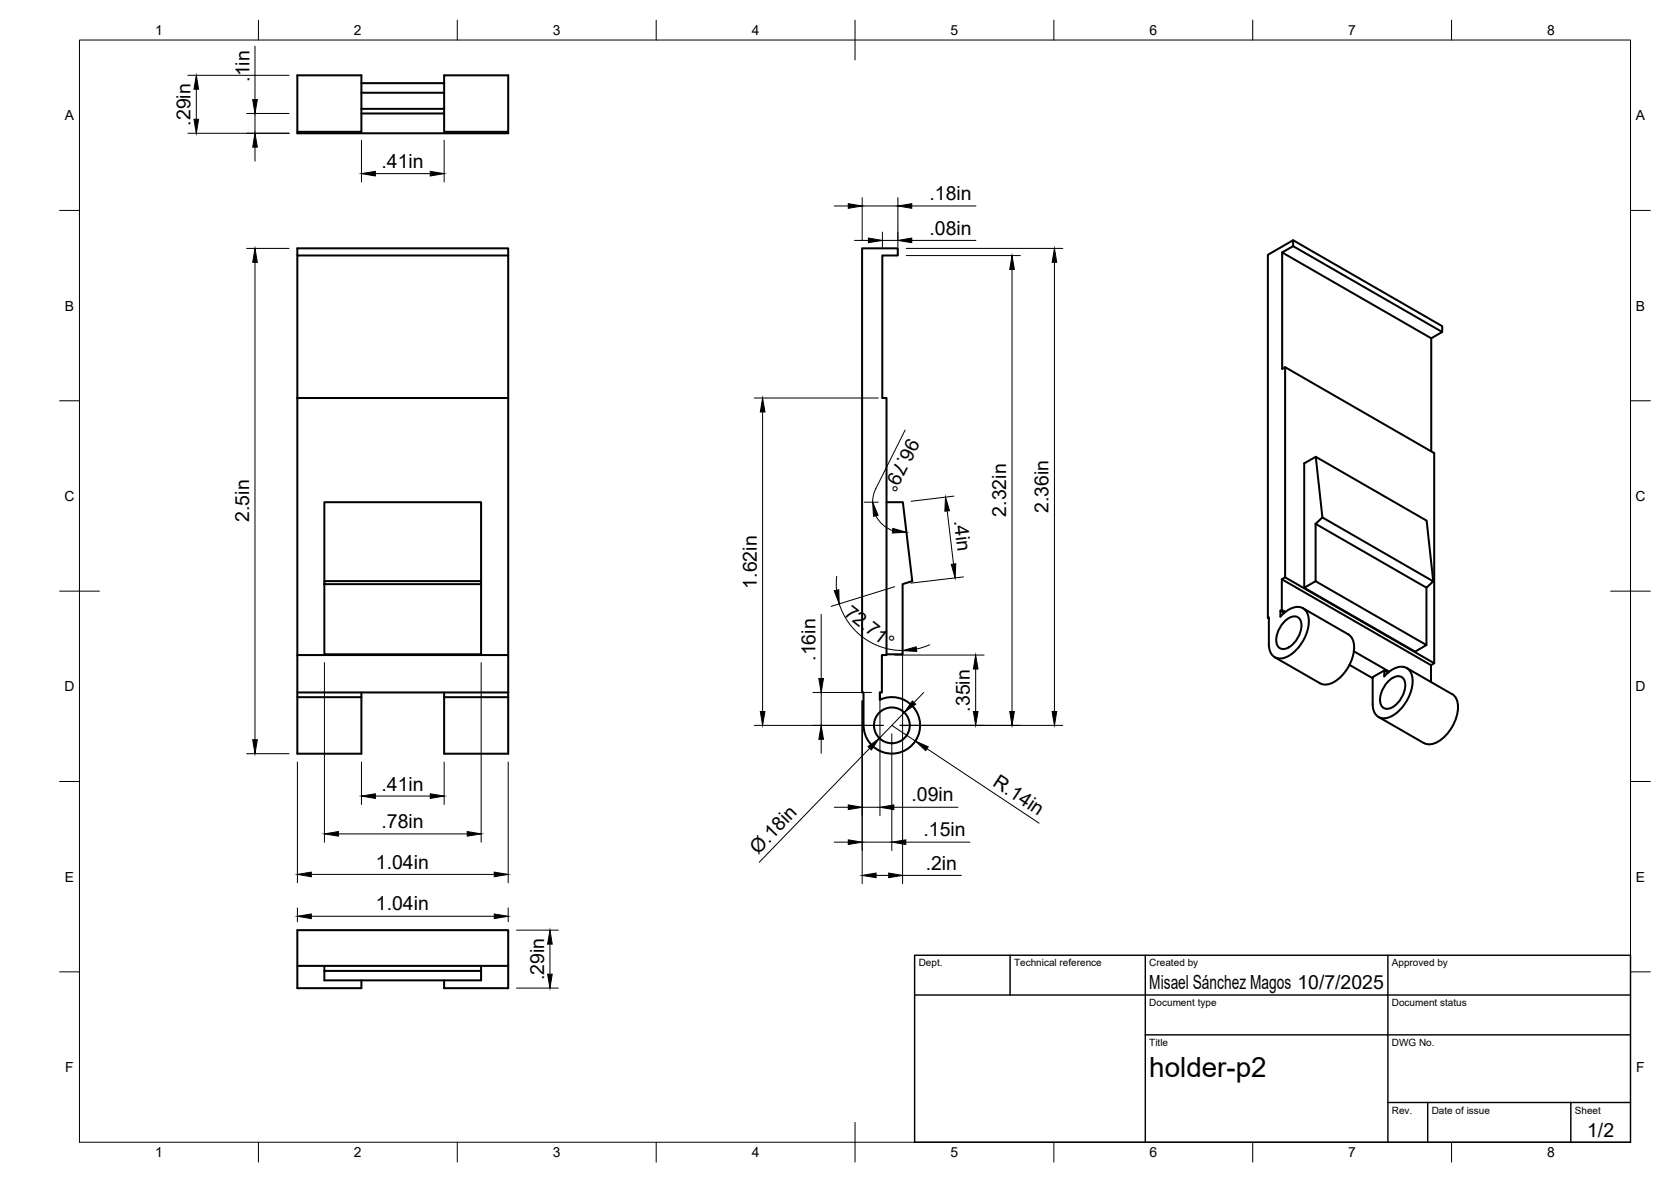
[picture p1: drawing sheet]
<svg xmlns="http://www.w3.org/2000/svg" width="420mm" height="297mm" viewBox="0 0 420 297" stroke-linecap="round" stroke-linejoin="round" font-family="sans-serif">
<!-- layer: Visible -->
<g fill="none" stroke="#000" stroke-width=".51">
<path d="M111.7 18.9h16.1v14.2h-16.1zM74.8 33.1h16.1v-14.2h-16.1v14.6h53v-.4M90.9 28.5h20.8M90.9 27.4h20.8M90.9 20.9h20.8M90.9 23.3h20.8M74.8 64.2v-1.8h53v1.8M127.8 64.2h-53v35.8M127.8 64.2v109.8M322.4 63.4l2.7-1.5 37.5 21.5-2.7 1.6zM325.1 61.9v-1.5l-6.3 3.6v91.3l.2-.2v6.8a3.1 3.1 0 0 0 1.5 3.3 3.1 3.1 0 0 0 3.6-.4 10.5 10.5 0 0 0 4.8-10.2 2.79 2.79 0 0 0-4.1-1.7 8.1 8.1 0 0 0-2.9 2.1v-1.5l.4-.2v-7.7l.8-.5v-52.8l-.7 .4v-29.3M325.1 60.4l37.5 21.6v1.4"/>
<path d="M323.1 92.3l37.5 21.6v52.8l-.8 .5v4.2M359.9 85v28.4M74.8 100v89.4h16.1v-15.4M74.8 100h53M330.8 114.8l1.7 15.2M222.9 126.2h4.1l2.4 19.8-2.5 .8v17.6h-4M330.8 131.6v14.5l27.9 16-2.9 1.7-27.9-16.1v-31.3l2.9-1.6 27.9 16 1.7 15.3M330.8 131.6l1.7-1.6 27.9 16.1-1.7 1.6zM81.6 146h39.4v.8h-39.4zM81.6 146.8v17.6h39.4v-17.6M81.6 146v-19.8h39.4v19.8M318.8 155.3l.2 .1"/>
<path d="M321.9 153.5l1 .5M322.3 153.3l.9 .5M322.3 145.6l37.5 21.6M322.8 156.3a3 3 0 0 1 3.5-1.2 3.1 3.1 0 0 1 .7 3.6 6 6 0 0 1-4.2 4.4 1.89 1.89 0 0 1-1.9-2.3 7.1 7.1 0 0 1 1.9-4.5zM323.1 145.1l37.5 21.6M327.6 152.9l11.4 6.5a4 4 0 0 1 1.4 4.2 10.8 10.8 0 0 1-5.7 8.1 3.2 3.2 0 0 1-2.8 0l-11.4-6.5M330.8 146.1l-2.9 1.6M358.7 147.7v14.4M74.8 174h53M74.8 164.6h53M74.8 175.2h16.1M111.7 175.2v14.2h16.1v-14.2"/>
<path d="M111.7 174v1.2M111.7 175.2h16.1M127.8 174v1.2M221.3 175.8a7.1 7.1 0 0 1 9.7 4.5 7.1 7.1 0 0 1-5.7 9 7.1 7.1 0 0 1-8.2-7v-8.3h-.3v-111.6h8.9v1.8h-3.9v35.8h1.1v64.6h-1.2v9.4h-.5v1.9M221.3 174v1.9M339.3 167.1l5.8 3.3M340.4 163.7l8.9 5.1M348.1 168.5l-3 1.7v6.7a3.1 3.1 0 0 0 1.5 3.3 3.1 3.1 0 0 0 3.6-.4 10.5 10.5 0 0 0 4.8-10.2 2.79 2.79 0 0 0-4.1-1.7 7.8 7.8 0 0 0-2.8 2.1v-1.5l.9 .5M348.9 171.4a3 3 0 0 1 3.5-1.3 3.1 3.1 0 0 1 .7 3.7 6 6 0 0 1-4.2 4.3 1.89 1.89 0 0 1-1.9-2.2 7.1 7.1 0 0 1 1.9-4.5zM353.7 167.9l11.4 6.5a4 4 0 0 1 1.5 4.2 10.8 10.8 0 0 1-5.8 8.1 3.2 3.2 0 0 1-2.8 0M346.6 180.2l11.4 6.5M74.8 242.7h53v-8.9h-53v14.5h16.1v-1.9"/>
<path d="M81.6 242.7v1.3h39.4v2.4h-39.4v-2.4M121 242.7v1.3M127.8 242.7v5.6h-16.1v-1.9"/>
<circle cx="224.3" cy="182.3" r="4.5"/>
</g>
<!-- layer: BORDER -->
<g fill="none" stroke="#000" stroke-width=".25">
<path d="M20 10.1h390v276.9h-390zM65 5.1v5M115 5.1v5M165 5.1v5M215 5.1v10M265 5.1v5M315 5.1v5M365 5.1v5M15 52.9h5M410 52.9h5M15 100.7h5M410 100.7h5"/>
<path d="M15 148.6h10M405 148.6h10M15 196.4h5M410 196.4h5M15 244.2h5M410 244.2h5M65 287v5M115 287v5M165 287v5M215 282.1v9.9M265 287v5M315 287v5"/>
<path d="M365 287v5"/>
</g>
<!-- layer: TITLEBLOCK -->
<path d="M230 240.1h180v46.9h-180zM230 250h180M254 240.1v9.9M288 240.1v46.9M349 240.1v46.9M288 260.1h122M349 277.1h61M359 277.1v9.9M395 277.1v9.9" fill="none" stroke="#000" stroke-width=".36"/>
<!-- layer: FD_Dimensions -->
<g fill="none" stroke="#000" stroke-width=".25">
<path d="M47.2 18.9h25.5M64.1 11.6v13.4M47.2 33.5h25.5M49.4 22.4v7.6M62 28.5h10.7M64.1 28.5v5M64.1 37v3.5M90.9 35.2v10.5M111.7 35.2v10.5M94.4 43.6h13.8M209.8 51.8h3.5M216.8 49.7v10.6"/>
<path d="M216.8 51.8h9M221.9 58.3v3.8M225.8 49.7v12.4M229.3 51.8h16.1M62 62.4h10.7M64.1 65.9v120M214.9 60.4h3.5M221.9 60.4h3.9M227.9 62.4h39.3M227.9 64.2h28.7M229.3 60.4h16.1M254.5 67.7v111.1"/>
<path d="M265.1 65.9v112.9M189.7 100h31.1M191.7 103.5v75.3M227.6 108.1l-7.6 15.2-.5 1.7-.1 1.2M217.3 126.2h3.5M220.2 129.6a7.6 7.6 0 0 0 4.2 3.8M238.2 128.4l1.6 13.4M239.8 124.7l-10.7 1.3M206.5 154.4v16.1M210.4 144.8l-.1 3.5M211 151.7a16.7 16.7 0 0 0 16 11.8M225 147.4l-16 5"/>
<path d="M226.9 148.9v73.2M242.3 145l-13.3 1.5M81.6 166.5v45.2M121 166.5v45.2M204.4 174h14.7M206.5 174v8.3M216.8 176.1v46M221.3 176.1v28.9M225 164.6h22.4M227.4 179.1l-6.3 6.4M232.2 174l-2.4 2.6M233.8 162l-3.4 1.1"/>
<path d="M245.3 168.1v10.7M62 189.4h10.7M74.8 191.5v30.4M90.9 191.5v10.7M111.7 191.5v10.7M127.8 191.5v30.4M189.7 182.3h32.4M206.5 185.8v3.5M218.7 188l-27.8 28.7M224.2 182.3l6 3.9M224.2 184.4v29.3M226.3 182.3h40.9"/>
<path d="M231.1 184.3l-.9 1.8-1.2 1.5M233.1 188.2l28.2 18.7M78.3 219.7h46M85.1 209.6h32.4M94.4 200.1h13.8M209.8 211.6h3.5M209.8 202.9h3.5M216.8 211.6h7.4M216.8 202.9h4.5M220.3 220h3.2M224.7 202.9h16.2M226.9 220h14.8"/>
<path d="M227.8 211.6h16.1M74.8 228.2v3.5M78.3 230.3h46M127.8 228.2v3.5M129.9 233.8h10.5M138.3 237.3v7.5M129.9 248.3h10.5"/>
</g>
<g fill="#000" stroke="#000" stroke-width=".25">
<path d="M48.8 30h1.1l-.5 3.5zM49.4 18.9l.5 3.5h-1.1zM64.1 33.5l.6 3.5h-1.2zM63.5 25h1.2l-.6 3.5zM90.9 43.6l3.5-.5v1.1zM108.2 43.1l3.5 .5-3.5 .6zM213.3 51.2l3.5 .6-3.5 .6zM218.4 59.8l3.5 .6-3.5 .6zM225.8 51.8l3.5-.6v1.2zM225.8 60.4l3.5-.6v1.2zM64.1 62.4l.6 3.5h-1.2zM254.5 64.2l.6 3.5h-1.2z"/>
<path d="M265.1 62.4l.6 3.5h-1.2zM191.7 100l.6 3.5h-1.1zM219.4 126.2l1.4 3.3-1.2 .2zM224.5 132.8l3.4 1-3.5 .1zM237.7 124.9l1 3.4-1.1 .2zM209.8 148.4l1.1-.2 .1 3.6zM239.2 141.8l1.1-.1-.1 3.5zM191.2 178.8h1.1l-.6 3.5zM205.9 170.5h1.2l-.6 3.5zM229.4 176.2l.8 .8-2.8 2.1zM226.9 163.5l3.5-1 .1 1.2zM244.8 178.8h1.1l-.6 3.5z"/>
<path d="M245.3 164.6l.6 3.5h-1.1zM253.9 178.8h1.2l-.6 3.5zM264.5 178.8h1.2l-.6 3.5zM63.5 185.9h1.2l-.6 3.5zM90.9 200.1l3.5-.6v1.1zM108.2 199.5l3.5 .6-3.5 .5zM206.5 182.3l.6 3.5h-1.2zM218.2 187.6l2.9-2.1-2 3zM230.2 186.2l3.2 1.5-.7 .9zM74.8 219.7l3.5-.5v1.1zM81.6 209.6l3.5-.6v1.1zM117.5 209l3.5 .6-3.5 .5z"/>
<path d="M124.3 219.2l3.5 .5-3.5 .6zM213.3 211.1l3.5 .5-3.5 .6zM213.3 202.3l3.5 .6-3.5 .6zM216.8 220l3.5-.6v1.2zM223.5 219.4l3.4 .6-3.4 .6zM221.3 202.9l3.4-.6v1.2zM224.2 211.6l3.6-.5v1.1zM74.8 230.3l3.5-.6v1.2zM124.3 229.7l3.5 .6-3.5 .6zM138.3 233.8l.6 3.5h-1.2zM137.7 244.8h1.2l-.6 3.5z"/>
</g>
<text font-size="7" x="289" y="270.6">holder-p2</text>
<g font-size="4.9">
<text x="62.7" y="20.6" transform="rotate(-90 62.7 20.6)">.1in</text>
<text x="47.9" y="31.6" transform="rotate(-90 47.9 31.6)">.29in</text>
<text x="95.9" y="42.2">.41in</text>
<text x="233.7" y="50.3">.18in</text>
<text x="233.7" y="59">.08in</text>
<text x="228.4" y="109.8" transform="rotate(117 228.4 109.8)">96.79°</text>
<text x="62.7" y="131.1" transform="rotate(-90 62.7 131.1)">2.5in</text>
<text x="239.9" y="130.9" transform="rotate(83 239.9 130.9)">.4in</text>
<text x="253" y="129.8" transform="rotate(-90 253 129.8)">2.32in</text>
<text x="263.7" y="128.9" transform="rotate(-90 263.7 128.9)">2.36in</text>
<text x="190.3" y="147.9" transform="rotate(-90 190.3 147.9)">1.62in</text>
<text x="212" y="154.5" transform="rotate(38 212 154.5)">72.71°</text>
<text x="205" y="166.1" transform="rotate(-90 205 166.1)">.16in</text>
<text x="243.9" y="178.8" transform="rotate(-90 243.9 178.8)">.35in</text>
<text x="249.4" y="197.3" transform="rotate(34 249.4 197.3)">R.14in</text>
<text x="95.9" y="198.7">.41in</text>
<text x="229.2" y="201.4">.09in</text>
<text x="95.9" y="208.1">.78in</text>
<text x="190.6" y="214.7" transform="rotate(-46 190.6 214.7)">Ø.18in</text>
<text x="232.2" y="210.2">.15in</text>
<text x="94.5" y="218.3">1.04in</text>
<text x="232.8" y="218.6">.2in</text>
<text x="94.5" y="228.8">1.04in</text>
<text x="136.8" y="246.4" transform="rotate(-90 136.8 246.4)">.29in</text>
<text x="289" y="248.5">Misael Sánchez Magos 10/7/2025</text>
<text x="399.1" y="285.7">1/2</text>
</g>
<g font-size="3.5">
<text x="39" y="8.8">1</text>
<text x="89" y="8.8">2</text>
<text x="139" y="8.8">3</text>
<text x="189" y="8.8">4</text>
<text x="239" y="8.8">5</text>
<text x="289" y="8.8">6</text>
<text x="339" y="8.8">7</text>
<text x="389" y="8.8">8</text>
<text x="16.3" y="30.2">A</text>
<text x="411.3" y="30.2">A</text>
<text x="16.3" y="78">B</text>
<text x="411.3" y="78">B</text>
<text x="16.2" y="125.9">C</text>
<text x="411.2" y="125.9">C</text>
<text x="16.2" y="173.7">D</text>
<text x="411.2" y="173.7">D</text>
<text x="16.3" y="221.6">E</text>
<text x="411.3" y="221.6">E</text>
<text x="16.4" y="269.4">F</text>
<text x="411.4" y="269.4">F</text>
<text x="39" y="290.8">1</text>
<text x="89" y="290.8">2</text>
<text x="139" y="290.8">3</text>
<text x="189" y="290.8">4</text>
<text x="239" y="290.8">5</text>
<text x="289" y="290.8">6</text>
<text x="339" y="290.8">7</text>
<text x="389" y="290.8">8</text>
</g>
<g font-size="2.5">
<text x="231" y="242.9">Dept.</text>
<text x="255" y="242.9">Technical reference</text>
<text x="289" y="242.9">Created by</text>
<text x="350" y="242.9">Approved by</text>
<text x="289" y="252.8">Document type</text>
<text x="350" y="252.8">Document status</text>
<text x="289" y="262.9">Title</text>
<text x="350" y="262.9">DWG No.</text>
<text x="350" y="279.9">Rev.</text>
<text x="360" y="279.9">Date of issue</text>
<text x="396" y="279.9">Sheet</text>
</g>
</svg>
